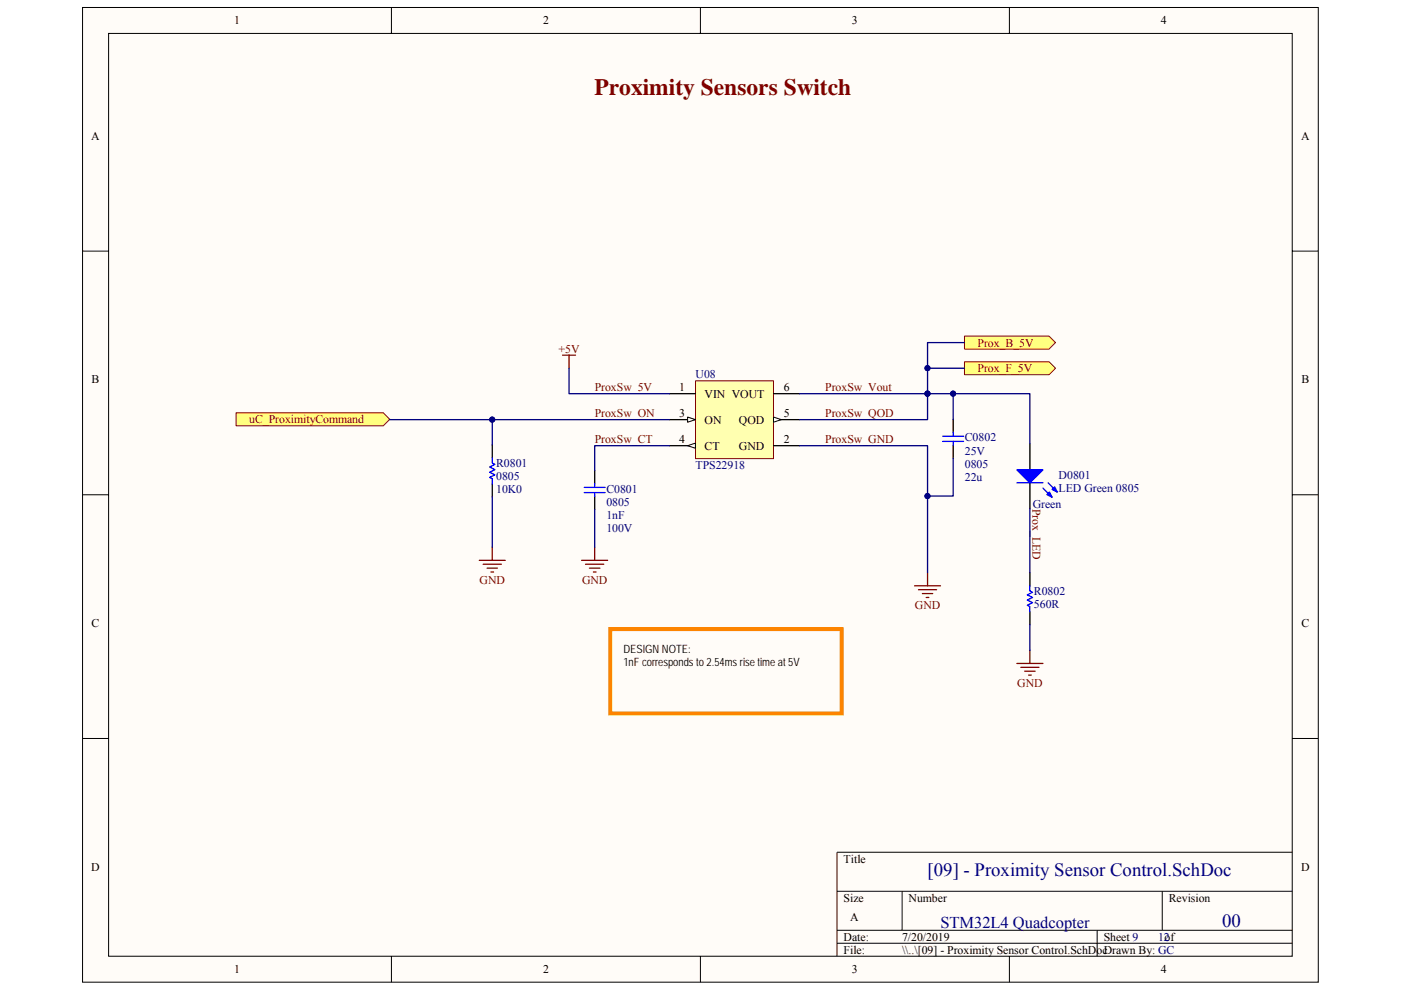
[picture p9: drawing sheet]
<svg xmlns="http://www.w3.org/2000/svg" width="297mm" height="210mm" viewBox="0 0 297 210" stroke-linecap="round" stroke-linejoin="round" font-family="sans-serif">
<path d="M17.5 1.6h262v206.7h-262z" fill="#fffcf8"/>
<path d="M17.5 1.6h262v206.7h-262z" fill="none" stroke="#000" stroke-width=".21"/>
<path d="M23 7.1h251v195.7h-251z" fill="#fffcf8"/>
<g fill="none" stroke="#000" stroke-width=".21">
<path d="M23 7.1h251v195.7h-251zM83 1.6v5.5M148.5 1.6v5.5M214 1.6v5.5M17.5 53.3h5.5M274 53.3h5.5M17.5 104.9h5.5M274 104.9h5.5M17.5 156.6h5.5M274 156.6h5.5M177.5 189h96.5M177.5 197.3h96.5"/>
<path d="M191.3 189v8.3M232.6 197.3v5.5M246.4 189v8.3M274 180.8h-96.5v22M83 202.8v5.5M148.5 202.8v5.5M177.5 200.1h96.5M214 202.8v5.5"/>
</g>
<path d="M119.3 75.3h2.7M120.6 75.3v2.8M193.9 124.2h5.5M194.7 125.1h3.9M195.6 125.9h2.2M196.4 126.7h.5M196.7 121.5v2.7" fill="none" stroke="#800000" stroke-width=".28"/>
<g fill="#ffff80" stroke="#800000" stroke-width=".21">
<path d="M204.5 71.3h17.9l1.4 1.4-1.4 1.3h-17.9z" fill-rule="evenodd"/>
<path d="M204.5 76.7h17.9l1.4 1.4-1.4 1.4h-17.9z" fill-rule="evenodd"/>
</g>
<path d="M101.6 118.9h5.5M102.4 119.7h3.9M104.4 116.1v2.8M103.3 120.5h2.2M104.1 121.3h.5" fill="none" stroke="#800000" stroke-width=".28"/>
<path d="M147.5 80.8h16.5v16.5h-16.5z" fill="#ffffb0"/>
<path d="M147.5 80.8h16.5v16.5h-16.5z" fill="none" stroke="#800000" stroke-width=".21"/>
<path d="M141.9 94.5h5.5M164 83.5h5.5M164 94.5h5.5" fill="none" stroke="#000" stroke-width=".28"/>
<path d="M145.8 94.5l1.6-.5v1.1z" fill="#fffcf8"/>
<path d="M145.8 94.5l1.6-.5v1.1z" fill="none" stroke="#000" stroke-width=".21"/>
<path d="M141.9 89h5.5" fill="none" stroke="#000" stroke-width=".28"/>
<path d="M145.8 88.5l1.6 .5-1.6 .6z" fill="#fffcf8"/>
<path d="M145.8 88.5l1.6 .5-1.6 .6z" fill="none" stroke="#000" stroke-width=".21"/>
<path d="M141.9 83.5h5.5M164 89h5.5" fill="none" stroke="#000" stroke-width=".28"/>
<path d="M164 88.5l1.6 .5-1.6 .6z" fill="#fffcf8"/>
<path d="M164 88.5l1.6 .5-1.6 .6z" fill="none" stroke="#000" stroke-width=".21"/>
<path d="M123.3 118.9h5.5M124.1 119.7h3.9M126.1 116.1v2.8M125 120.5h2.2M125.8 121.3h.6" fill="none" stroke="#800000" stroke-width=".28"/>
<path d="M50.1 87.5h31.2l1.3 1.4-1.3 1.4h-31.2z" fill-rule="evenodd" fill="#ffff80" stroke="#800000" stroke-width=".21"/>
<path d="M129.4 133.4h49.1v17.9h-49.1z" fill="none" stroke="#fd8400" stroke-width=".83"/>
<path d="M104.4 94.4v2.7M126.1 99.8v2.8M202.1 88.9v2.8M202.1 94.4v2.8M218.4 94.1v5.6M104.4 102.6v2.8M126.1 105.3v2.8M218.4 102.4v5.5" fill="none" stroke="#000" stroke-width=".28"/>
<path d="M104.4 97.1v1.1l.5 .3-1.1 .6 1.1 .5-1.1 .6 1.1 .5-1.1 .6 .6 .2v1.1M199.9 93.6h4.4M199.9 92.5h4.4M202.1 91.7v.8M202.1 93.6v.8M123.9 103.4h4.4M123.9 104.5h4.4M126.1 102.6v.8M126.1 104.5v.8" fill="none" stroke="#00f" stroke-width=".28"/>
<path d="M215.6 99.7h5.5l-2.7 2.7z" fill="#00f"/>
<path d="M215.6 99.7h5.5l-2.7 2.7zM221.1 103.5l2 2M222.2 102.4l2 2" fill="none" stroke="#00f" stroke-width=".28"/>
<path d="M222.5 104.4l.6 1.1-1.1-.6z" fill="#00f"/>
<path d="M222.5 104.4l.6 1.1-1.1-.6z" fill="none" stroke="#00f" stroke-width=".28"/>
<path d="M223.6 103.3l.6 1.1-1.1-.6z" fill="#00f"/>
<path d="M215.6 102.4h5.5M223.6 103.3l.6 1.1-1.1-.6zM218.4 124.2v1.1l.5 .3-1.1 .6 1.1 .5-1.1 .6 1.1 .5-1.1 .6 .6 .3v1.1" fill="none" stroke="#00f" stroke-width=".28"/>
<path d="M218.4 137.9v2.8M215.6 140.7h5.5M216.4 141.5h3.9M217.3 142.4h2.2M218.1 143.2h.5" fill="none" stroke="#800000" stroke-width=".28"/>
<g fill="none" stroke="#000080" stroke-width=".28">
<path d="M120.6 78.1v5.4h21.3M196.7 78.1v5.4h-27.2M204.5 72.7h-7.8v5.4h7.8M82.6 88.9l59.3 .1M104.4 89v5.4M141.9 94.5h-15.8v5.3M169.5 94.5h27.2v27M202.1 88.9v-5.4h-5.4v5.5h-27.2M202.1 97.2v8h-5.4M202.1 83.5h16.3v10.6M104.4 105.4v10.7M126.1 108.1v8"/>
<path d="M218.4 107.9v13.6M218.4 132.5v5.4"/>
</g>
<g fill="#000080" stroke="#000080" stroke-width=".21">
<circle cx="196.6" cy="105.2" r=".54"/>
<circle cx="196.6" cy="78.1" r=".54"/>
<circle cx="196.6" cy="83.5" r=".54"/>
<circle cx="104.4" cy="89" r=".54"/>
<circle cx="202.1" cy="83.5" r=".53"/>
</g>
<path d="M218.4 121.5v2.7M218.4 129.8v2.7" fill="none" stroke="#000" stroke-width=".28"/>
<text font-size="5" fill="#800000" x="126" y="20">Proximity Sensors Switch</text>
<g font-size="4" fill="#000080">
<text x="196.7" y="185.8">[09] - Proximity Sensor Control.SchDoc</text>
<text x="259.1" y="196.6">00</text>
</g>
<text font-size="3.5" fill="#000080" x="199.4" y="196.7">STM32L4 Quadcopter</text>
<g font-size="2.5">
<text x="49.6" y="5.2">1</text>
<text x="115.1" y="5.2">2</text>
<text x="180.6" y="5.2">3</text>
<text x="246.1" y="5.2">4</text>
<text x="19.4" y="29.6">A</text>
<text x="275.9" y="29.6">A</text>
<text x="19.4" y="81.3">B</text>
<text x="144" y="83">1</text>
<text x="166.2" y="83">6</text>
<text x="275.9" y="81.3">B</text>
<text x="144" y="88.5">3</text>
<text x="149.4" y="89.9">ON</text>
<text x="149.4" y="84.4">VIN VOUT</text>
<text x="156.7" y="89.9">QOD</text>
<text x="166.2" y="88.5">5</text>
<text x="144" y="94">4</text>
<text x="149.4" y="95.4">CT</text>
<text x="156.7" y="95.4">GND</text>
<text x="166.2" y="94">2</text>
<text x="19.4" y="133">C</text>
<text x="275.9" y="133">C</text>
<text x="19.4" y="184.7">D</text>
<text x="178.9" y="183">Title</text>
<text x="275.9" y="184.7">D</text>
<text x="178.9" y="191.3">Size</text>
<text x="192.6" y="191.3">Number</text>
<text x="247.8" y="191.3">Revision</text>
<text x="180.2" y="195.4">A</text>
<text x="178.9" y="199.5">Date:</text>
<text x="178.9" y="202.3">File:</text>
<text x="191.3" y="202.3">\\..\[09] - Proximity Sensor Control.SchDocDrawn By: GC</text>
<text x="191.3" y="199.5">7/20/2019</text>
<text x="234" y="199.5">Sheet 9</text>
<text x="246.9" y="199.5">of</text>
<text x="49.6" y="206.4">1</text>
<text x="115.1" y="206.4">2</text>
<text x="180.6" y="206.4">3</text>
<text x="246.1" y="206.4">4</text>
</g>
<g font-size="2.5" fill="#800000">
<text x="118.4" y="74.8">+5V</text>
<text x="207.3" y="73.5">Prox_B_5V</text>
<text x="126.1" y="83">ProxSw_5V</text>
<text x="175" y="83">ProxSw_Vout</text>
<text x="207.3" y="78.9">Prox_F_5V</text>
<text x="52.8" y="89.8">uC_ProximityCommand</text>
<text x="126.1" y="88.5">ProxSw_ON</text>
<text x="175" y="88.5">ProxSw_QOD</text>
<text x="126.1" y="94">ProxSw_CT</text>
<text x="175" y="94">ProxSw_GND</text>
<text x="218.9" y="107.9" transform="rotate(90 218.9 107.9)">Prox_LED</text>
<text x="101.7" y="123.8">GND</text>
<text x="123.4" y="123.8">GND</text>
<text x="194" y="129.2">GND</text>
<text x="215.7" y="145.7">GND</text>
</g>
<g font-size="2.5" fill="#000080">
<text x="147.5" y="80.2">U08</text>
<text x="204.6" y="93.6">C0802</text>
<text x="105.2" y="99.1">R0801</text>
<text x="105.2" y="101.8">0805</text>
<text x="147.5" y="99.5">TPS22918</text>
<text x="204.6" y="101.9">22u</text>
<text x="204.6" y="96.4">25V</text>
<text x="204.6" y="99.2">0805</text>
<text x="224.4" y="101.6">D0801</text>
<text x="105.2" y="104.6">10K0</text>
<text x="128.6" y="107.3">0805</text>
<text x="128.6" y="104.5">C0801</text>
<text x="219" y="107.8">Green</text>
<text x="224.4" y="104.4">LED Green 0805</text>
<text x="128.6" y="110">1nF</text>
<text x="128.6" y="112.8">100V</text>
<text x="219.2" y="129">560R</text>
<text x="219.2" y="126.2">R0802</text>
<text x="245.5" y="199.7">12</text>
</g>
<g font-size="2.4">
<text x="132.2" y="138.4">DESIGN NOTE:</text>
<text x="132.2" y="141.2">1nF corresponds to 2.54ms rise time at 5V</text>
</g>
</svg>
